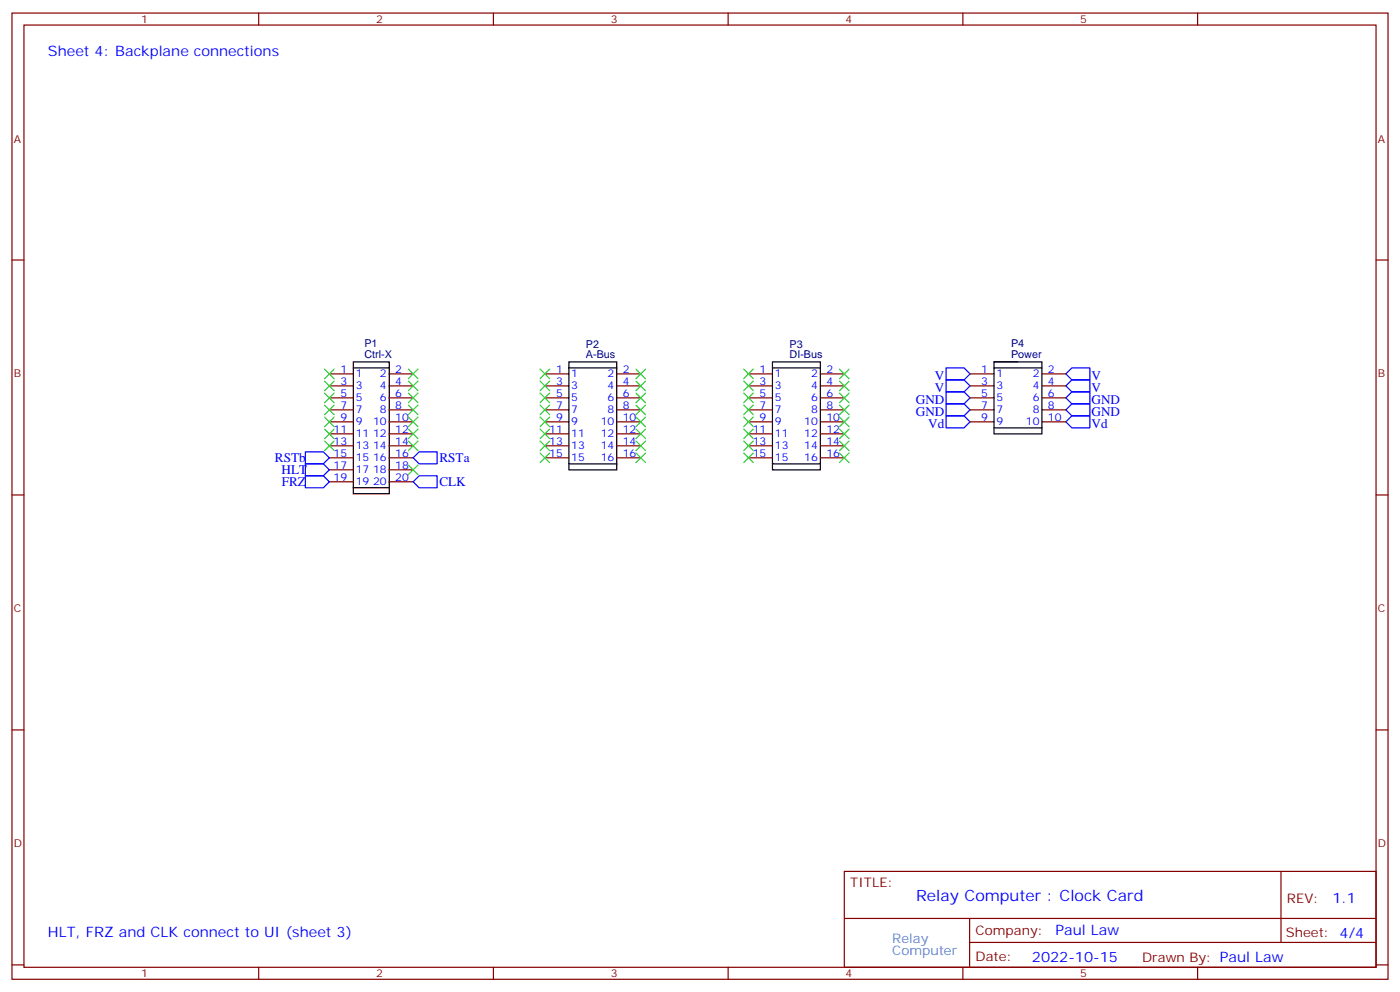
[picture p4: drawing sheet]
<svg xmlns="http://www.w3.org/2000/svg" width="412mm" height="292mm" viewBox="0 0 412 292" stroke-linecap="round" stroke-linejoin="round" font-family="sans-serif">
<g fill="none" stroke="#870000" stroke-width=".35">
<path d="M3.5 3.8h405.4v284.4h-405.4zM7.1 7.4h398.2v277.3h-398.2zM76.2 3.8v3.6M145.3 3.8v3.6M214.5 3.8v3.6M283.6 3.8v3.6M352.8 3.8v3.6M3.5 76.5h3.6M405.3 76.5h3.6M97 110h7.1M97 113.6h7.1M97 117.1h7.1"/>
<path d="M114.7 110h7M114.7 113.6h7M114.7 117.1h7M160.5 110h7.1M160.5 113.6h7.1M160.5 117.1h7.1M181.7 110h7M181.7 113.6h7M181.7 117.1h7M220.5 110h7M220.5 113.6h7M220.5 117.1h7"/>
<path d="M241.7 110h7M241.7 113.6h7M241.7 117.1h7M285.8 110h7M285.8 113.6h7M285.8 117.1h7M306.9 110h7.1M306.9 113.6h7.1M306.9 117.1h7.1M97 120.6h7.1M97 124.1h7.1M97 127.7h7.1"/>
<path d="M97 131.2h7.1M97 134.7h7.1M97 138.3h7.1M114.7 120.6h7M114.7 124.1h7M114.7 127.7h7M114.7 131.2h7M114.7 134.7h7M114.7 138.3h7M160.5 120.6h7.1M160.5 124.1h7.1M160.5 127.7h7.1"/>
<path d="M160.5 131.2h7.1M160.5 134.7h7.1M181.7 120.6h7M181.7 124.1h7M181.7 127.7h7M181.7 131.2h7M181.7 134.7h7M220.5 120.6h7M220.5 124.1h7M220.5 127.7h7M220.5 131.2h7M220.5 134.7h7"/>
<path d="M241.7 120.6h7M241.7 124.1h7M241.7 127.7h7M241.7 131.2h7M241.7 134.7h7M285.8 120.6h7M285.8 124.1h7M306.9 120.6h7.1M306.9 124.1h7.1M3.5 145.7h3.6M97 141.8h7.1M114.7 141.8h7"/>
<path d="M405.3 145.7h3.6M3.5 214.8h3.6M405.3 214.8h3.6M248.7 256.4h156.6v28.3h-156.6zM377.3 256.5v20.8M248.7 270.3h156.5M285.6 277.3h119.6M285.6 270.3v14.1M3.5 284h3.6M76.2 284.7v3.5M145.3 284.7v3.5M214.5 284.7v3.5"/>
<path d="M283.6 284.7v3.5M352.8 284.7v3.5M405.3 284h3.6"/>
</g>
<g fill="none" stroke="#000" stroke-width=".35">
<path d="M104.1 106.5h10.6v38.8h-10.6zM104.1 108.3h10.6M167.6 106.5h14.1v31.8h-14.1zM167.6 108.3h14.1M227.5 106.5h14.2v31.8h-14.2zM227.5 108.3h14.2M292.8 106.5h14.1v21.2h-14.1zM292.8 108.3h14.1M292.8 106.5h7.1M167.6 136.5h14.1M227.5 136.5h14.2M292.8 125.9h14.1"/>
<path d="M104.1 143.5h10.6"/>
</g>
<g fill="none" stroke="#00f" stroke-width=".35">
<path d="M278.7 118.9h5.3l1.8 1.7-1.8 1.8h-5.3zM278.7 115.3h5.3l1.8 1.8-1.8 1.8h-5.3zM278.7 111.8h5.3l1.8 1.8-1.8 1.7h-5.3zM278.7 108.3h5.3l1.8 1.7-1.8 1.8h-5.3zM314 113.6l1.7-1.8h5.3v3.5h-5.3zM314 110l1.7-1.7h5.3v3.5h-5.3zM315.7 115.3h5.3v3.6h-5.3l-1.7-1.8zM90 136.5h5.2l1.8 1.8-1.8 1.7h-5.2zM90 133h5.2l1.8 1.7-1.8 1.8h-5.2zM121.7 134.7l1.8-1.7h5.3v3.5h-5.3zM278.7 122.4h5.3l1.8 1.7-1.8 1.8h-5.3zM314 120.6l1.7-1.7h5.3v3.5h-5.3z"/>
<path d="M315.7 122.4h5.3v3.5h-5.3l-1.7-1.8zM90 140h5.2l1.8 1.8-1.8 1.7h-5.2zM121.7 141.8l1.8-1.8h5.3v3.5h-5.3z"/>
</g>
<g fill="none" stroke="#3c3" stroke-width=".35">
<path d="M95.6 112.1l2.8 2.9M95.6 119.2l2.8 2.8M95.6 108.6l2.8 2.8M95.6 115.7l2.8 2.8M98.4 119.2l-2.8 2.8M98.4 108.6l-2.8 2.8M98.4 112.1l-2.8 2.9M98.4 115.7l-2.8 2.8M120.3 119.2l2.8 2.8M120.3 108.6l2.8 2.8M120.3 112.1l2.8 2.9M120.3 115.7l2.8 2.8"/>
<path d="M123.1 119.2l-2.8 2.8M123.1 108.6l-2.8 2.8M123.1 112.1l-2.8 2.9M123.1 115.7l-2.8 2.8M159.1 108.6l2.8 2.8M159.1 112.1l2.8 2.9M159.1 115.7l2.8 2.8M159.1 119.2l2.8 2.8M161.9 108.6l-2.8 2.8M161.9 112.1l-2.8 2.9M161.9 115.7l-2.8 2.8M161.9 119.2l-2.8 2.8"/>
<path d="M187.3 108.6l2.8 2.8M187.3 112.1l2.8 2.9M187.3 115.7l2.8 2.8M187.3 119.2l2.8 2.8M190.1 108.6l-2.8 2.8M190.1 112.1l-2.8 2.9M190.1 115.7l-2.8 2.8M190.1 119.2l-2.8 2.8M219.1 108.6l2.8 2.8M219.1 112.1l2.8 2.9M219.1 115.7l2.8 2.8M219.1 119.2l2.8 2.8"/>
<path d="M221.9 108.6l-2.8 2.8M221.9 112.1l-2.8 2.9M221.9 115.7l-2.8 2.8M221.9 119.2l-2.8 2.8M247.3 108.6l2.8 2.8M247.3 112.1l2.8 2.9M247.3 115.7l2.8 2.8M247.3 119.2l2.8 2.8M250.1 108.6l-2.8 2.8M250.1 112.1l-2.8 2.9M250.1 115.7l-2.8 2.8M250.1 119.2l-2.8 2.8"/>
<path d="M95.6 122.7l2.8 2.9M95.6 126.3l2.8 2.8M95.6 129.8l2.8 2.8M98.4 122.7l-2.8 2.9M98.4 126.3l-2.8 2.8M98.4 129.8l-2.8 2.8M120.3 122.7l2.8 2.9M120.3 126.3l2.8 2.8M120.3 136.8l2.8 2.9M120.3 129.8l2.8 2.8M123.1 122.7l-2.8 2.9M123.1 126.3l-2.8 2.8"/>
<path d="M123.1 136.8l-2.8 2.9M123.1 129.8l-2.8 2.8M159.1 122.7l2.8 2.9M159.1 126.3l2.8 2.8M159.1 129.8l2.8 2.8M159.1 133.3l2.8 2.8M161.9 122.7l-2.8 2.9M161.9 126.3l-2.8 2.8M161.9 129.8l-2.8 2.8M161.9 133.3l-2.8 2.8M187.3 122.7l2.8 2.9M187.3 126.3l2.8 2.8"/>
<path d="M187.3 129.8l2.8 2.8M187.3 133.3l2.8 2.8M190.1 122.7l-2.8 2.9M190.1 126.3l-2.8 2.8M190.1 129.8l-2.8 2.8M190.1 133.3l-2.8 2.8M219.1 122.7l2.8 2.9M219.1 126.3l2.8 2.8M219.1 129.8l2.8 2.8M219.1 133.3l2.8 2.8M221.9 122.7l-2.8 2.9M221.9 126.3l-2.8 2.8"/>
<path d="M221.9 129.8l-2.8 2.8M221.9 133.3l-2.8 2.8M247.3 122.7l2.8 2.9M247.3 126.3l2.8 2.8M247.3 129.8l2.8 2.8M247.3 133.3l2.8 2.8M250.1 122.7l-2.8 2.9M250.1 126.3l-2.8 2.8M250.1 129.8l-2.8 2.8M250.1 133.3l-2.8 2.8"/>
</g>
<text font-size="4.6" fill="#00f" x="269.9" y="265.3">Relay Computer : Clock Card</text>
<g font-size="4.2" fill="#00f">
<text x="14.1" y="16.5">Sheet 4: Backplane connections</text>
<text x="392.5" y="265.7">1.1</text>
<text x="14.1" y="275.8">HLT, FRZ and CLK connect to UI (sheet 3)</text>
<text x="310.9" y="275.3">Paul Law</text>
<text x="304" y="283.1">2022-10-15</text>
</g>
<g font-size="3.9" fill="#00f">
<text x="275.4" y="111.8">V</text>
<text x="321.6" y="111.8">V</text>
<text x="269.8" y="118.9">GND</text>
<text x="275.4" y="115.3">V</text>
<text x="321.6" y="118.9">GND</text>
<text x="321.6" y="115.3">V</text>
<text x="269.8" y="122.4">GND</text>
<text x="273.4" y="125.9">Vd</text>
<text x="321.6" y="125.9">Vd</text>
<text x="321.6" y="122.4">GND</text>
<text x="81" y="136">RSTb</text>
<text x="129.5" y="136">RSTa</text>
<text x="82.9" y="139.6">HLT</text>
<text x="83" y="143.1">FRZ</text>
<text x="129.4" y="143.1">CLK</text>
</g>
<g font-size="3.9" fill="#800">
<text x="250.5" y="261">TITLE:</text>
<text x="379.1" y="265.7">REV:</text>
<text x="287.4" y="275.2">Company:</text>
<text x="378.7" y="275.8">Sheet: 4/4</text>
<text x="287.4" y="282.9">Date:</text>
<text x="336.4" y="283">Drawn By: Paul Law</text>
</g>
<g font-size="3.9" fill="#39c">
<text x="262.8" y="277.6">Relay</text>
<text x="262.8" y="281.1">Computer</text>
</g>
<g font-size="3.2" fill="#800">
<text x="41.6" y="6.8">1</text>
<text x="110.8" y="6.8">2</text>
<text x="179.9" y="6.8">3</text>
<text x="249.1" y="6.8">4</text>
<text x="318.2" y="6.8">5</text>
<text x="4.1" y="41.9">A</text>
<text x="405.9" y="41.9">A</text>
<text x="4.1" y="111.1">B</text>
<text x="405.9" y="111.1">B</text>
<text x="4.1" y="180.2">C</text>
<text x="405.9" y="180.2">C</text>
<text x="4.1" y="249.4">D</text>
<text x="405.9" y="249.4">D</text>
<text x="41.6" y="287.7">1</text>
<text x="110.8" y="287.7">2</text>
<text x="179.9" y="287.7">3</text>
<text x="249.1" y="287.7">4</text>
<text x="318.2" y="287.7">5</text>
</g>
<g font-size="3.2" fill="#000080">
<text x="107.4" y="105.4">Ctrl-X</text>
<text x="107.4" y="102.2">P1</text>
<text x="172.6" y="105.4">A-Bus</text>
<text x="172.6" y="102.3">P2</text>
<text x="232.6" y="105.4">DI-Bus</text>
<text x="232.6" y="102.3">P3</text>
<text x="297.9" y="105.4">Power</text>
<text x="297.9" y="102.2">P4</text>
</g>
<g font-size="3.2" fill="#00f">
<text x="100.3" y="109.7">1</text>
<text x="100.3" y="113.2">3</text>
<text x="104.8" y="111.1">1</text>
<text x="111.9" y="111.1">2</text>
<text x="116.4" y="109.7">2</text>
<text x="116.4" y="113.2">4</text>
<text x="163.8" y="109.7">1</text>
<text x="163.8" y="113.2">3</text>
<text x="168.3" y="111.1">1</text>
<text x="179" y="111.1">2</text>
<text x="183.4" y="109.7">2</text>
<text x="183.4" y="113.2">4</text>
<text x="223.8" y="109.7">1</text>
<text x="223.8" y="113.2">3</text>
<text x="228.2" y="111.1">1</text>
<text x="238.9" y="111.1">2</text>
<text x="243.4" y="109.7">2</text>
<text x="243.4" y="113.2">4</text>
<text x="289" y="109.7">1</text>
<text x="289" y="113.2">3</text>
<text x="293.5" y="111.1">1</text>
<text x="304.2" y="111.1">2</text>
<text x="308.7" y="109.7">2</text>
<text x="308.7" y="113.2">4</text>
<text x="100.3" y="116.7">5</text>
<text x="104.8" y="114.6">3</text>
<text x="104.8" y="118.1">5</text>
<text x="111.9" y="114.6">4</text>
<text x="111.9" y="118.1">6</text>
<text x="116.4" y="116.7">6</text>
<text x="163.8" y="116.7">5</text>
<text x="168.3" y="114.6">3</text>
<text x="168.3" y="118.1">5</text>
<text x="179" y="114.6">4</text>
<text x="179" y="118.1">6</text>
<text x="183.4" y="116.7">6</text>
<text x="223.8" y="116.7">5</text>
<text x="228.2" y="114.6">3</text>
<text x="228.2" y="118.1">5</text>
<text x="238.9" y="114.6">4</text>
<text x="238.9" y="118.1">6</text>
<text x="243.4" y="116.7">6</text>
<text x="289" y="116.7">5</text>
<text x="293.5" y="114.6">3</text>
<text x="293.5" y="118.1">5</text>
<text x="304.2" y="114.6">4</text>
<text x="304.2" y="118.1">6</text>
<text x="308.7" y="116.7">6</text>
<text x="100.3" y="120.3">7</text>
<text x="100.3" y="123.8">9</text>
<text x="104.8" y="121.7">7</text>
<text x="104.8" y="125.2">9</text>
<text x="109.9" y="125.2">10</text>
<text x="111.9" y="121.7">8</text>
<text x="116.4" y="120.3">8</text>
<text x="116.4" y="123.8">10</text>
<text x="163.8" y="120.3">7</text>
<text x="163.8" y="123.8">9</text>
<text x="168.3" y="121.7">7</text>
<text x="168.3" y="125.2">9</text>
<text x="176.9" y="125.2">10</text>
<text x="179" y="121.7">8</text>
<text x="183.4" y="120.3">8</text>
<text x="183.4" y="123.8">10</text>
<text x="223.8" y="120.3">7</text>
<text x="223.8" y="123.8">9</text>
<text x="228.2" y="121.7">7</text>
<text x="228.2" y="125.2">9</text>
<text x="236.9" y="125.2">10</text>
<text x="238.9" y="121.7">8</text>
<text x="243.4" y="120.3">8</text>
<text x="243.4" y="123.8">10</text>
<text x="289" y="120.3">7</text>
<text x="289" y="123.8">9</text>
<text x="293.5" y="121.7">7</text>
<text x="293.5" y="125.2">9</text>
<text x="302.2" y="125.2">10</text>
<text x="304.2" y="121.7">8</text>
<text x="308.7" y="120.3">8</text>
<text x="308.7" y="123.8">10</text>
<text x="98.3" y="127.3">11</text>
<text x="98.3" y="130.8">13</text>
<text x="104.8" y="128.7">11</text>
<text x="109.9" y="128.7">12</text>
<text x="116.4" y="127.3">12</text>
<text x="116.4" y="130.8">14</text>
<text x="161.8" y="127.3">11</text>
<text x="161.8" y="130.8">13</text>
<text x="168.3" y="128.7">11</text>
<text x="176.9" y="128.7">12</text>
<text x="183.4" y="127.3">12</text>
<text x="183.4" y="130.8">14</text>
<text x="221.7" y="127.3">11</text>
<text x="221.7" y="130.8">13</text>
<text x="228.2" y="128.7">11</text>
<text x="236.9" y="128.7">12</text>
<text x="243.4" y="127.3">12</text>
<text x="243.4" y="130.8">14</text>
<text x="98.3" y="134.4">15</text>
<text x="98.3" y="137.9">17</text>
<text x="104.8" y="132.3">13</text>
<text x="104.8" y="135.8">15</text>
<text x="109.9" y="132.3">14</text>
<text x="109.9" y="135.8">16</text>
<text x="116.4" y="134.4">16</text>
<text x="116.4" y="137.9">18</text>
<text x="161.8" y="134.4">15</text>
<text x="168.3" y="132.3">13</text>
<text x="168.3" y="135.8">15</text>
<text x="176.9" y="132.3">14</text>
<text x="176.9" y="135.8">16</text>
<text x="183.4" y="134.4">16</text>
<text x="221.7" y="134.4">15</text>
<text x="228.2" y="132.3">13</text>
<text x="228.2" y="135.8">15</text>
<text x="236.9" y="132.3">14</text>
<text x="236.9" y="135.8">16</text>
<text x="243.4" y="134.4">16</text>
<text x="98.3" y="141.4">19</text>
<text x="104.8" y="139.3">17</text>
<text x="104.8" y="142.8">19</text>
<text x="109.9" y="139.3">18</text>
<text x="109.9" y="142.8">20</text>
<text x="116.4" y="141.4">20</text>
</g>
</svg>
